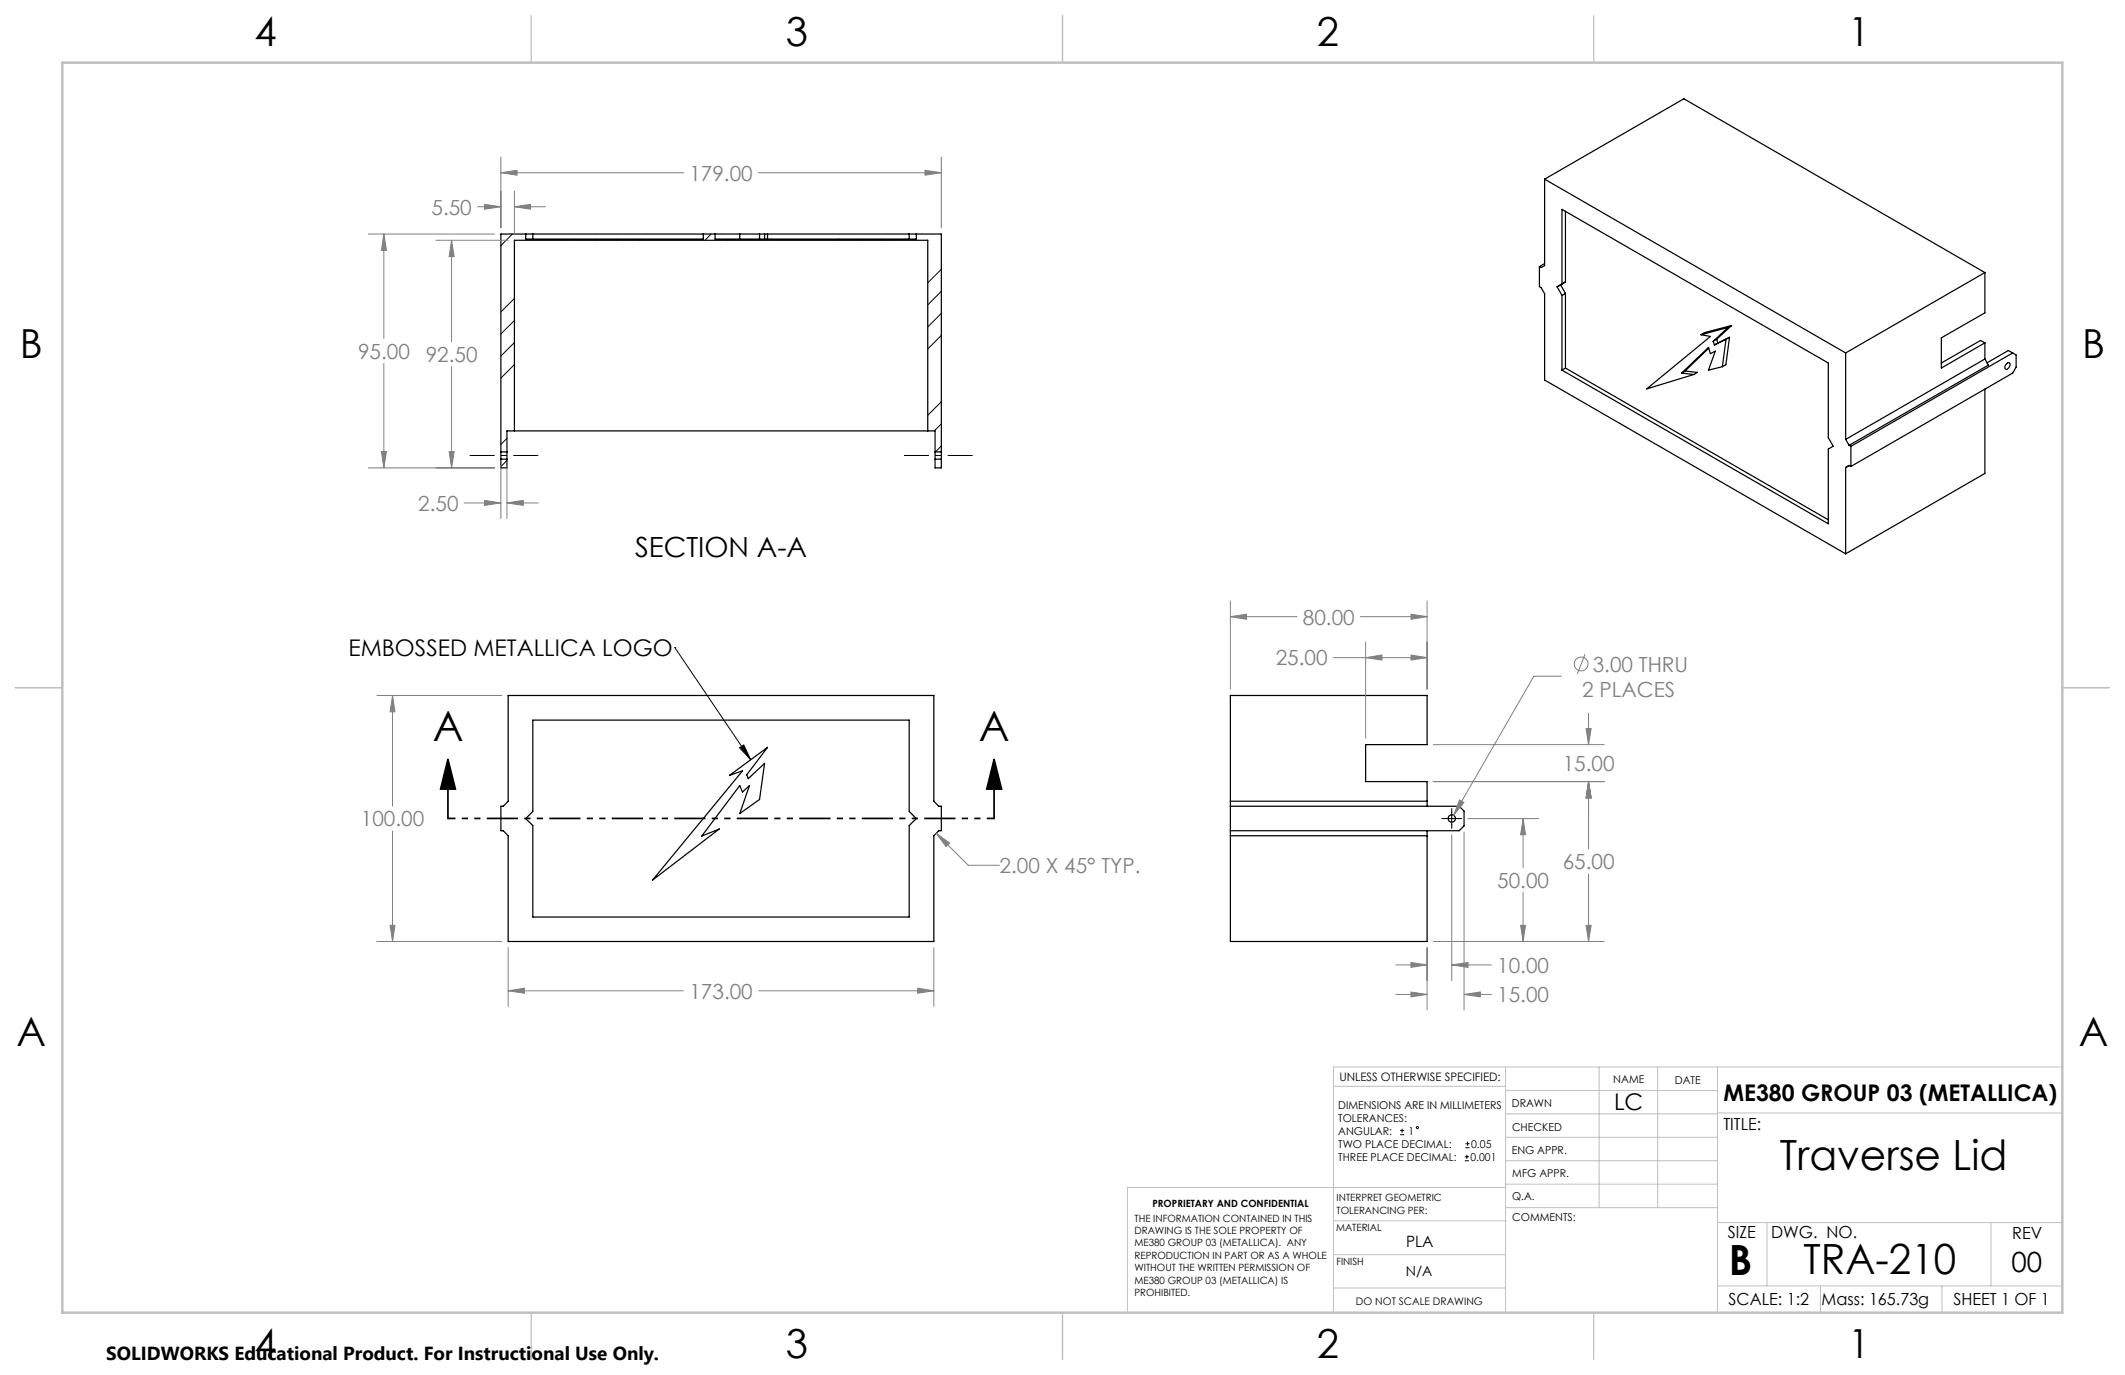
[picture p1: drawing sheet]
<svg xmlns="http://www.w3.org/2000/svg" width="432mm" height="279mm" viewBox="0 0 432 279" stroke-linecap="round" stroke-linejoin="round" font-family="sans-serif">
<g fill="none" stroke="#000" stroke-width=".25">
<path d="M313.9 36.4v17.6l-.7 .4-.4-.2M313.9 36.4l61.1 35.3M313.9 36.4l28.3-16.3 61.1 35.3M106.8 47.6v1h36.1v-1M108.3 47.6v1M145.3 47.6v1h40.9v-1M150.3 47.6v1M154.3 47.6v1M155.4 47.6v1M156 47.6v1M184.7 47.6v1M312.8 54.2v4l.4 .3 .7 1.2v17.5l61.1 35.3"/>
<path d="M313.9 53.6l-1.1 .6M316.4 58.3l1 1.7M317.1 57.9l1 1.7M317.1 57.9l-.7 .4M317.4 57.7v-15.2l54.1 31.3v15.1l1 1.8-1 .6v15.1l-54.1-31.2M317.4 57.7l-1 .6M318.1 42.9v14.4M318.1 59.6v15.2M318.1 57.3l-1 .6M318.1 57.3l-.7 .4M318.1 59.6l-.7 .4M403.3 55.4l-28.3 16.3"/>
<path d="M403.3 55.4v8.2l-8.8 5.1v6.1l8.8-5.1M317.4 60v15.2M318.1 74.8l53.4 30.8M318.1 74.8l-.7 .4M341.7 75.8l2.5 .3M342.4 75.4l2.5 .3-.7 .4M342.4 75.4l-.7 .4M345.7 68l1.9 .4-13 10.6 9.6-2.9M347.2 70.8l-4.8 4.6M348.1 69.4l.3 .7M348.8 68.9l.3 .8M348.8 68.9l-.7 .5"/>
<path d="M349.1 69.7l-.7 .4M350 74.5l-2.8 .7 1.3-3.8-.9 .5-.4-1.3-5.5 5.2M350.7 68.9l-2.3 1.2M350.7 68.9l-.7 5.6M351.2 66.5l-5.5 1.5M351.2 66.5l-3.1 2.9M351.4 68.5l-.7 5.6-.7 .4M351.4 68.5l-2.3 1.2M351.4 68.5l-.7 .4M351.9 66.1l-3.1 2.8M351.9 66.1l-5.5 1.5-.7 .4M351.9 66.1l-.7 .4"/>
<path d="M375 71.7v17.6M403.3 69.7v3.3M403.3 79.1v17.1l-28.3 16.3M403.3 73l-28.3 16.3M403.3 73l.7 1.2-28.3 16.3M403.3 69.7l-.9-.5-7.9 4.6M407.7 73.9a.41 .41 0 0 1 .7-.1 .88 .88 0 0 1-.9 1.2l-.1-.5zM409 71.7l.7 .4v2.5l-.7 1.2-32.9 19M409 71.7l-32.9 19M409 71.7l-.9-.5-4.3 2.5M101.8 91.8v1.5M101.8 91.8v-44.2h89.5v44.2"/>
<path d="M101.8 93.3v1.8h1.2v-1.8M101.8 91.8h1.2M101.8 93.3h1.2M103 91.8v1.5M103 91.8v-4.2h87v4.2M104.5 87.6v-38.8h84v38.8M190 91.8v1.5M190 93.3v1.8h1.3v-1.8M190 91.8h1.3M190 93.3h1.3M191.3 91.8v1.5M375 89.3l.7 1.2"/>
<path d="M375.7 90.5l.4 .2M376.1 94.8l-.4-.2-.7 .4v17.5M376.1 90.7v4.1M103.3 141.3h86.5v21.5l.9 1h.6v5h-.6l-.9 1v21.5h-86.5v-21.5l-1-1h-.5v-5h.5l1-1zM108.3 146.3h76.4v18.6l1.5 1.4-1.5 1.4v18.6h-76.4v-18.6l-1.5-1.4 1.5-1.4zM148.2 157.6l7.8-5.7-4.3 5.5 .3 .8 3.4-3.1-1.1 7.4-4 2.8 2-5.7-1.4 1.3-.6-1.3-7.7 10.3 3.6-1.4-13.6 10.3 18.3-22.2zM250 163.8h46.5l1 1v3l-1 1h-46.5M250 162.8h40M250 169.8h40M290 163.8v-5h-12.5v-7.5h12.5v-10h-40v50h40v-22.5"/>
<circle cx="295" cy="166.3" r=".76"/>
</g>
<g fill="none" stroke="#000" stroke-width=".2">
<path d="M104.1 47.6l-2.3 2.3M116.6 48.6l-.3 .2M121.1 48.6l-.3 .2M125.6 48.6l-.3 .2M130 48.6l-.2 .2M144.5 47.6l-1.2 1.2M148 48.6l-.3 .2M152.5 48.6l-.2 .2M157 48.6l-.3 .2M170.5 48.6l-.3 .2M174.9 48.6l-.2 .2M179.4 48.6l-.2 .2"/>
<path d="M183.9 48.6l-.2 .2M191.3 54.7l-2.8 2.8M191.3 59.2l-2.8 2.7M104.5 60.6l-2.7 2.8M104.5 65.1l-2.7 2.8M104.5 69.6l-2.7 2.8M104.5 74.1l-2.7 2.7M191.3 63.7l-2.8 2.7M191.3 68.2l-2.8 2.7M103 89.1l-1.2 1.2M103 93.6l-1.2 1.2M191.3 81.6l-2.8 2.8"/>
<path d="M191.3 86.1l-1.5 1.5M191.3 90.6l-1.2 1.2M137.1 131.6h.1M137.1 131.6l15.4 22.8M150.3 151.9l.8-.5 1.4 3zM293 166.3h4M295 164.3v4M284.5 230.6h.8M284.5 229.7h.8M284.9 229.3v.9M297.6 235.9h.9M297.6 235.1h.9"/>
<path d="M297.8 233.2h.8M297.8 232.4h.8M298.1 234.6v.9M298.2 232v.8"/>
<circle cx="288" cy="229.1" r=".2"/>
</g>
<g fill="none" stroke="#808080" stroke-width=".2">
<path d="M101.8 35.1l3.3-.5v1zM101.8 31.9v14.4M101.8 35.1h37.1M104.5 38.8v8.8M154.1 35.1h37.2M188 34.6l3.3 .5-3.3 .5zM191.3 31.9v14.4M74.8 47.6h25.7M78 47.6l.5 3.3h-1zM78 47.6v21.2M88.6 48.8h14.7M91.8 48.8l.5 3.3h-1z"/>
<path d="M91.8 48.8v20.6M97 42h4.8M98.5 41.5l3.3 .5-3.3 .5zM104.5 42l3.3-.5v1zM104.5 42h6.4M78 73.8v21.3M91.8 74.5v20.6M74.8 95.1h25.7M77.5 91.8h1l-.5 3.3zM91.3 91.8h1l-.5 3.3zM101.8 94.6v10.8M103 94.6v10.8"/>
<path d="M94.3 102.2h7.5M98.5 101.7l3.3 .5-3.3 .5zM103 102.2l3.3-.5v1zM103 102.2h6.4M250 125.3l3.3-.5v1zM250 122.1v18M250 125.3h13.6M270.9 133.6h19.1M276.4 125.3h13.6M277.5 133.6l3.3-.5v1zM277.5 130.5v19.5M286.7 133.1l3.3 .5-3.3 .5z"/>
<path d="M286.7 124.8l3.3 .5-3.3 .5zM290 122.1v18M317.3 137.4h-5.6l-16.3 28.3M322.1 132.9l-1.6 4M76.6 141.3h25.4M79.8 141.3l.5 3.3h-1zM79.8 141.3v22.5M291.3 158.8h34.7M291.3 151.3h34.7M322.3 148h1l-.5 3.3zM322.8 158.8l.5 3.3h-1zM322.8 145v6.3"/>
<path d="M322.8 158.8v13.7M79.8 168.8v22.5M190.3 169.3l2.7 2-.8 .7zM190.3 169.3l6.4 6.5h6.4M295 169.6v29.6M296.6 162.6l.9 .5-2.1 2.6zM297.5 169.1v36.1M298.3 166.3h14.4M309.5 166.3l.5 3.3h-1zM309.5 166.3v10M322.8 177.6v13.7M76.6 191.3h25.4"/>
<path d="M79.3 188h1l-.5 3.3zM103.3 192.6v11.9M189.8 192.6v11.9M283.6 196.1h6.4M286.7 195.6l3.3 .5-3.3 .5zM290 192.6v12.6M291.3 191.3h34.7M295 196.1l3.3-.5v1zM295 196.1h8M309 188h1l-.5 3.3zM309.5 181.3v10M322.3 188h1l-.5 3.3z"/>
<path d="M103.3 201.3l3.3-.5v1zM103.3 201.3h35.6M154.1 201.3h35.7M186.5 200.8l3.3 .5-3.3 .5zM283.6 202.1h6.4M286.7 201.6l3.3 .5-3.3 .5zM297.5 202.1l3.3-.5v1zM297.5 202.1h5.5"/>
<circle cx="321.3" cy="134.9" r="1.4"/>
</g>
<path d="M91 154.3l1.5 6h-3zM91 154.3v12M202 154.3l1.5 6h-3zM202 154.3v12" fill="none" stroke="#000" stroke-width=".35"/>
<path d="M95.4 92.6h14M183.7 92.6h13.9" fill="none" stroke="#000" stroke-width=".2" stroke-dasharray="15.2 1.3 1.3 1.3" stroke-dashoffset="10.2" stroke-linecap="butt"/>
<path d="M202 166.3h-111" fill="none" stroke="#000" stroke-width=".35" stroke-dasharray="6.3 1.3 1.3 1.3 1.3 1.3" stroke-dashoffset="4.8" stroke-linecap="butt"/>
<g fill="none" stroke="#c0c0c0" stroke-width=".2">
<path d="M305.9 216.8v49.9M324.9 216.8v28.6M336.8 216.8v28.6M349 216.8v49.9M419.1 216.8h-148.1v49.9M271 220.7h34.9M305.9 231.1h43.1M305.9 226.3h43.1M305.9 221.6h43.1M305.9 235.9h43.1M349 226.2h70.1M271 255h34.9"/>
<path d="M271 248.1h35M305.9 240.6h43.1M306 245.4h43M306 241.3h-76.9v25.4M349 248.4h70.1M359.1 248.4v12.9M404.6 248.4v12.9M271 261.7h34.9M349 261.3h70.1M369.9 261.3v5.4M394.6 261.3v5.4"/>
</g>
<path d="M108 3.2v9.5M215.9 3.2v9.5M323.8 3.2v9.5M3.1 139.7h9.6M419.1 139.7h9.5M108 266.7v9.6M215.9 266.7v9.6M323.8 266.7v9.6" fill="none" stroke="#c0c0c0" stroke-width=".25"/>
<path d="M12.7 12.7h406.4v254h-406.4z" fill="none" stroke="#c0c0c0" stroke-width=".5"/>
<g fill="#000">
<path d="M150.3 151.9l.8-.5 1.4 3z"/>
<path d="M202 154.3l1.5 6h-3zM91 154.3l1.5 6h-3z"/>
</g>
<path d="M103.3 201.3l3.3-.5v1zM186.5 200.8l3.3 .5-3.3 .5zM79.3 188h1l-.5 3.3zM79.8 141.3l.5 3.3h-1zM190.3 169.3l2.7 2-.8 .7zM77.5 91.8h1l-.5 3.3zM78 47.6l.5 3.3h-1zM98.5 101.7l3.3 .5-3.3 .5zM103 102.2l3.3-.5v1zM101.8 35.1l3.3-.5v1zM188 34.6l3.3 .5-3.3 .5zM98.5 41.5l3.3 .5-3.3 .5zM104.5 42l3.3-.5v1zM91.3 91.8h1l-.5 3.3zM91.8 48.8l.5 3.3h-1zM322.3 188h1l-.5 3.3zM322.8 158.8l.5 3.3h-1zM322.8 158.8l.5 3.3h-1zM322.3 148h1l-.5 3.3zM286.7 133.1l3.3 .5-3.3 .5zM277.5 133.6l3.3-.5v1zM286.7 201.6l3.3 .5-3.3 .5zM297.5 202.1l3.3-.5v1zM286.7 195.6l3.3 .5-3.3 .5zM295 196.1l3.3-.5v1zM296.6 162.6l-1.2 3.1 2.1-2.6zM309 188h1l-.5 3.3zM309.5 166.3l.5 3.3h-1zM250 125.3l3.3-.5v1zM286.7 124.8l3.3 .5-3.3 .5z" fill="#808080"/>
<g font-size="8.5">
<text x="87.9" y="150.5">A</text>
<text x="198.9" y="150.5">A</text>
<text x="361.6" y="237.7">Traverse Lid</text>
<text x="351.3" y="259">B</text>
<text x="366.5" y="258.9">TRA-210</text>
</g>
<g font-size="8.1">
<text x="51.7" y="9.3">4</text>
<text x="159.7" y="9.3">3</text>
<text x="267.6" y="9.3">2</text>
<text x="375.6" y="9.3">1</text>
<text x="4" y="72.8">B</text>
<text x="423.1" y="72.8">B</text>
<text x="3.3" y="212.5">A</text>
<text x="422.4" y="212.5">A</text>
<text x="51.7" y="276">4</text>
<text x="159.7" y="276">3</text>
<text x="267.6" y="276">2</text>
<text x="375.6" y="276">1</text>
</g>
<g font-size="5.6">
<text x="129" y="113.1">SECTION A-A</text>
<text x="408.7" y="258.5">00</text>
</g>
<g font-size="4.7">
<text x="70.8" y="133.3">EMBOSSED METALLICA LOGO</text>
<text x="328" y="225.6">LC</text>
<text x="350.2" y="223.8">ME380 GROUP 03 (METALLICA)</text>
</g>
<g font-size="4.2" fill="#808080">
<text x="140.1" y="36.7">179.00</text>
<text x="87.7" y="43.6">5.50</text>
<text x="72.8" y="72.9">95.00</text>
<text x="86.5" y="73.5">92.50</text>
<text x="85" y="103.8">2.50</text>
<text x="264.7" y="126.9">80.00</text>
<text x="259.2" y="135.2">25.00</text>
<text x="323.6" y="136.5">3.00 THRU</text>
<text x="321.5" y="141.5">2 PLACES</text>
<text x="317.5" y="156.7">15.00</text>
<text x="73.3" y="167.9">100.00</text>
<text x="203.1" y="177.4">2.00 X 45° TYP.</text>
<text x="317.5" y="176.7">65.00</text>
<text x="304.2" y="180.4">50.00</text>
<text x="304.2" y="197.7">10.00</text>
<text x="140.1" y="202.9">173.00</text>
<text x="304.2" y="203.7">15.00</text>
</g>
<text font-size="3.8" x="21.6" y="276.3">SOLIDWORKS Educational Product. For Instructional Use Only.</text>
<g font-size="3.4">
<text x="350.2" y="229.5">TITLE:</text>
<text x="351.1" y="251.6">SIZE</text>
<text x="359.9" y="251.6">DWG. NO.</text>
<text x="408.9" y="251.7">REV</text>
<text x="351.2" y="265.2">SCALE: 1:2</text>
<text x="370.1" y="265.3">Mass: 165.73g</text>
<text x="396.9" y="265.2">SHEET 1 OF 1</text>
</g>
<text font-size="3.2" x="285.7" y="253.3">PLA</text>
<text font-size="2.8" x="285.7" y="259.4">N/A</text>
<text font-size="2.4" x="272.2" y="219.7">UNLESS OTHERWISE SPECIFIED:</text>
<g font-size="2.2">
<text x="327.8" y="220.1">NAME</text>
<text x="340.3" y="220.2">DATE</text>
<text x="271.9" y="225.3">DIMENSIONS ARE IN MILLIMETERS</text>
<text x="271.9" y="227.9">TOLERANCES:</text>
<text x="307.2" y="224.9">DRAWN</text>
<text x="271.9" y="230.6">ANGULAR:</text>
<text x="271.9" y="233.2">TWO PLACE DECIMAL:</text>
<text x="286.2" y="230.6">1</text>
<text x="298.9" y="233.2">0.05</text>
<text x="307.3" y="229.8">CHECKED</text>
<text x="271.9" y="235.9">THREE PLACE DECIMAL:</text>
<text x="298.8" y="235.9">0.001</text>
<text x="307.2" y="234.5">ENG APPR.</text>
<text x="307.3" y="239.2">MFG APPR.</text>
<text x="307.3" y="243.9">Q.A.</text>
<text x="307.3" y="248.1">COMMENTS:</text>
</g>
<text font-size="2.1" x="275.5" y="265.1">DO NOT SCALE DRAWING</text>
<g font-size="2">
<text x="234.2" y="245.3">PROPRIETARY AND CONFIDENTIAL</text>
<text x="271.6" y="244.1">INTERPRET GEOMETRIC</text>
<text x="230.5" y="248.2">THE INFORMATION CONTAINED IN THIS</text>
<text x="230.5" y="250.7">DRAWING IS THE SOLE PROPERTY OF</text>
<text x="271.5" y="250.2">MATERIAL</text>
<text x="271.6" y="246.6">TOLERANCING PER:</text>
<text x="230.5" y="253.3">ME380 GROUP 03 (METALLICA). ANY</text>
<text x="230.5" y="255.8">REPRODUCTION IN PART OR AS A WHOLE</text>
<text x="271.5" y="257">FINISH</text>
<text x="230.5" y="258.3">WITHOUT THE WRITTEN PERMISSION OF</text>
<text x="230.5" y="260.8">ME380 GROUP 03 (METALLICA) IS</text>
<text x="230.5" y="263.4">PROHIBITED.</text>
</g>
</svg>
